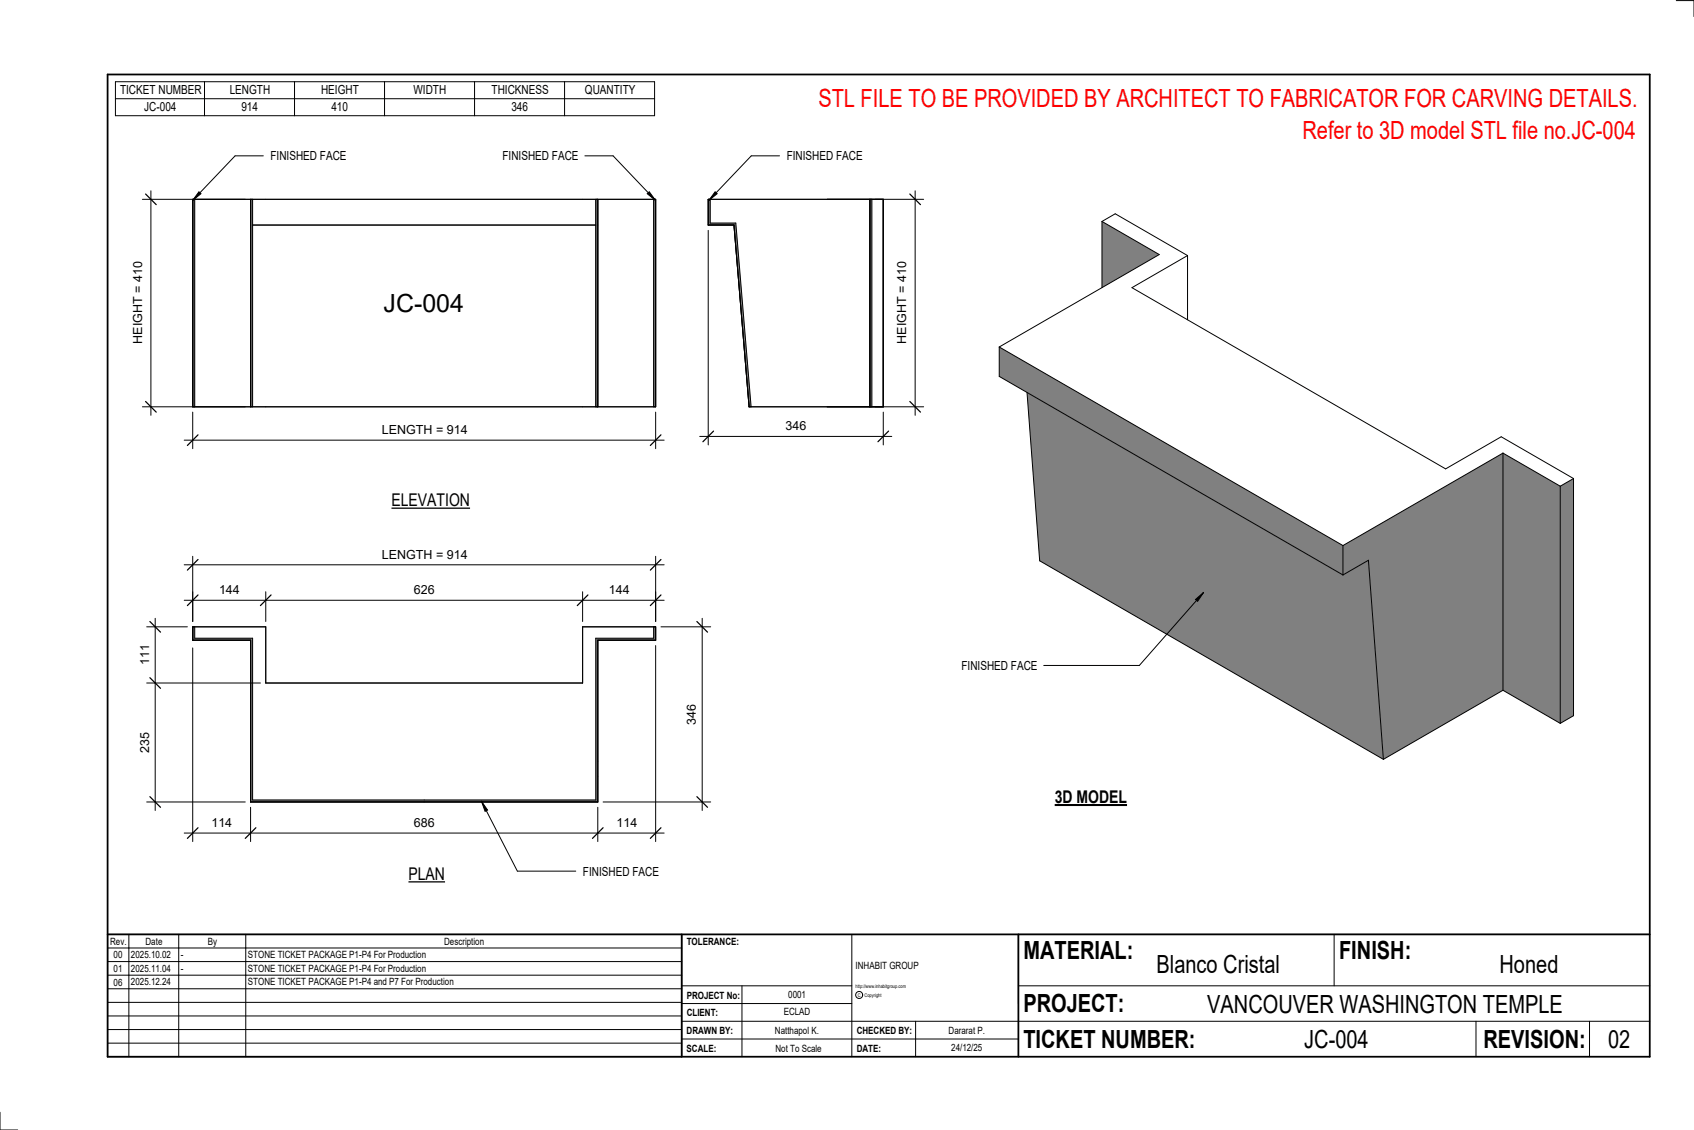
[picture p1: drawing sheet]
<svg xmlns="http://www.w3.org/2000/svg" width="914mm" height="610mm" viewBox="0 0 914 610" stroke-linecap="round" stroke-linejoin="round" font-family="sans-serif">
<path d="M104 338h1v6h31v88h186v-88h31v-6h1v7h-31v88h-188v-88h-31z" fill="#7c7c7c"/>
<path d="M104 338h39v30h171v-30h40v7h-31v88h-188v-88h-31zM105 338v6h31v88h186v-88h31v-6" fill="none" stroke="#000" stroke-width=".54"/>
<path d="M470 108v111h1v-111zM382 108v13h14l8 98h1l-8-99h-14v-12z" fill="#7c7c7c"/>
<path d="M382 108h95v111h-73l-8-98h-14zM383 108v12h14l8 99M470 108v111M471 108v111" fill="none" stroke="#000" stroke-width=".54"/>
<g fill="#7c7c7c">
<path d="M104 108h1v111h-1z"/>
<path d="M135 108h1v111h-1z"/>
<path d="M353 108h1v111h-1z"/>
<path d="M322 108h1v111h-1z"/>
</g>
<path d="M104 108h250v111h-250zM105 108v111M135 108v111M136 108v111M322 108v111M323 108v111M353 108v111M136 121h186" fill="none" stroke="#000" stroke-width=".54"/>
<g fill="#808080">
<path d="M595 119l31 18-31 18z"/>
<path d="M725 294l86-50v128l-64 38-8-108-14 8z"/>
<path d="M811 244l31 18v128l-31-18z"/>
<path d="M842 262l7-4v128l-7 4z"/>
<path d="M554 212l171 98 14-8 8 108-186-107z"/>
<path d="M539 187l186 107v16l-186-107z"/>
</g>
<g fill="none" stroke="#000" stroke-width=".54">
<path d="M595 119l31 18-87 50M595 119l7-4 39 23M595 119v36M641 138l-30 17 169 98 30-17 39 22M641 138v35M539 187l186 107M539 187v16l186 107M554 212l7 91 186 107M811 244l31 18M811 244l-86 50M811 244v128M849 258l-7 4"/>
<path d="M849 258v128l-7 4M842 262v128M725 294v16M725 310l14-8 8 108M104 350v104M354 348v106M811 372l31 18M811 372l-64 38M135 436v18M323 436v18M99 449h260"/>
</g>
<path d="M107 447l-6 5M138 447l-6 5M326 447l-6 5M357 447l-6 5" fill="none" stroke="#000" stroke-width=".67"/>
<g fill="#fff">
<path d="M114 440h11v8h-11z"/>
<path d="M223 440h11v8h-11z"/>
<path d="M333 440h11v8h-11z"/>
</g>
<path d="M104 319v16M143 319v16M314 319v16M354 319v16M99 324h260" fill="none" stroke="#000" stroke-width=".54"/>
<path d="M107 321l-6 6M146 321l-5 6M317 321l-5 6M357 321l-6 6" fill="none" stroke="#000" stroke-width=".67"/>
<g fill="#fff">
<path d="M118 314h11v8h-11z"/>
<path d="M223 314h11v8h-11z"/>
<path d="M329 314h11v8h-11z"/>
</g>
<path d="M99 305h260M104 300v35M354 300v35" fill="none" stroke="#000" stroke-width=".54"/>
<path d="M107 302l-6 6M357 302l-6 6" fill="none" stroke="#000" stroke-width=".67"/>
<path d="M206 295h46v8h-46z" fill="#fff"/>
<path d="M79 338h22M84 334v103M79 368h62M79 433h53" fill="none" stroke="#000" stroke-width=".54"/>
<path d="M81 335l6 6M81 366l6 5M81 430l6 6" fill="none" stroke="#000" stroke-width=".67"/>
<g fill="#fff">
<path d="M74 395h8v11h-8z"/>
<path d="M74 348h8v11h-8z"/>
</g>
<path d="M357 338h27M379 334v103M326 433h58" fill="none" stroke="#000" stroke-width=".54"/>
<path d="M376 335l6 6M376 430l6 6" fill="none" stroke="#000" stroke-width=".67"/>
<path d="M370 380h7v11h-7z" fill="#fff"/>
<path d="M472 108h27M494 103v121M472 219h27" fill="none" stroke="#000" stroke-width=".54"/>
<path d="M491 105l6 5M491 217l6 5" fill="none" stroke="#000" stroke-width=".67"/>
<path d="M483 141h8v44h-8z" fill="#fff"/>
<path d="M382 124v116M378 235h103M477 222v18" fill="none" stroke="#000" stroke-width=".54"/>
<path d="M385 233l-6 5M480 233l-6 5" fill="none" stroke="#000" stroke-width=".67"/>
<path d="M424 226h11v8h-11z" fill="#fff"/>
<path d="M99 237h260M104 222v20M354 222v20" fill="none" stroke="#000" stroke-width=".54"/>
<path d="M107 235l-6 5M357 235l-6 5" fill="none" stroke="#000" stroke-width=".67"/>
<path d="M206 228h46v8h-46z" fill="#fff"/>
<path d="M77 108h55M81 103v121M77 219h55" fill="none" stroke="#000" stroke-width=".54"/>
<path d="M79 105l5 5M79 217l5 5" fill="none" stroke="#000" stroke-width=".67"/>
<g fill="#fff">
<path d="M71 141h7v44h-7z"/>
<path d="M207 156h44v15h-44z"/>
</g>
<g fill="none" stroke="#000" stroke-width=".54">
<path d="M905 0h9v9M460 504v66M720 504v28M891 504h-341v37M368 532h92M401 532v38M550 532h341M368 551h523M368 541h92M494 551v19M797 551v19M858 551v19"/>
<path d="M368 561h182M0 600v10h10"/>
<circle cx="464" cy="537" r="1.9"/>
</g>
<path d="M58 40h833v530h-833zM58 504h833M368 504v66M550 504v66" fill="none" stroke="#000" stroke-width=".96"/>
<g fill="#fff">
<path d="M652 534h192v15h-192z"/>
<path d="M513 562h17v6h-17z"/>
<path d="M425 533h10v6h-10z"/>
<path d="M423 543h15v6h-15z"/>
<path d="M418 553h24v6h-24z"/>
<path d="M624 513h68v15h-68z"/>
<path d="M809 513h33v15h-33z"/>
<path d="M512 553h20v6h-20z"/>
<path d="M704 553h35v15h-35z"/>
<path d="M442 45h443v16h-443z"/>
<path d="M868 553h12v15h-12z"/>
<path d="M61 512h5v6h-5z"/>
<path d="M61 520h5v6h-5z"/>
<path d="M61 527h5v6h-5z"/>
</g>
<path d="M62 44h291v18h-291zM62 53h291M110 44v18M159 44v18M208 44v18M256 44v18M305 44v18" fill="none" stroke="#000" stroke-width=".54"/>
<path d="M211 265h43v10h-43z" fill="#fff"/>
<path d="M211 274h43" fill="none" stroke="#000" stroke-width=".69" stroke-linecap="butt"/>
<path d="M220 466h20v11h-20z" fill="#fff"/>
<path d="M220 476h20" fill="none" stroke="#000" stroke-width=".69" stroke-linecap="butt"/>
<path d="M569 424h40v12h-40z" fill="#fff"/>
<path d="M569 434h39" fill="none" stroke="#000" stroke-width="1.1" stroke-linecap="butt"/>
<path d="M703 63h182v15h-182z" fill="#fff"/>
<g fill="none" stroke="#000" stroke-width=".54">
<path d="M142 84h-15l-23 24M107 103l1 1-4 4zM58 504h310v66h-310zM58 519h310M58 511h310M70 504v66M96 504v66M133 504v66M58 533h310M58 526h310M58 555h310M58 548h310"/>
<path d="M58 541h310M58 563h310"/>
</g>
<path d="M107 103l1 1-4 4z" fill="#000"/>
<path d="M146 80h41v8h-41z" fill="#fff"/>
<path d="M349 104l1-1 4 5z" fill="#000"/>
<path d="M316 84h15l23 24M349 104l1-1 4 5z" fill="none" stroke="#000" stroke-width=".54"/>
<path d="M271 80h41v8h-41z" fill="#fff"/>
<path d="M386 103l1 1-4 4z" fill="#000"/>
<path d="M421 84h-15l-23 24M386 103l1 1-4 4z" fill="none" stroke="#000" stroke-width=".54"/>
<path d="M425 80h40v8h-40z" fill="#fff"/>
<path d="M260 432l3 5-1 1z" fill="#000"/>
<path d="M260 432l3 5-1 1zM260 432l19 38h32" fill="none" stroke="#000" stroke-width=".54"/>
<path d="M315 466h40v8h-40z" fill="#fff"/>
<path d="M650 320l-35 39h-52M645 323l5-3-4 4z" fill="none" stroke="#000" stroke-width=".54"/>
<path d="M645 323l5-3-4 4z" fill="#000"/>
<path d="M519 355h41v8h-41z" fill="#fff"/>
<g font-size="13.5" fill="#f00">
<text x="442" y="58">STL FILE TO BE PROVIDED BY ARCHITECT TO FABRICATOR FOR CARVING DETAILS.</text>
<text x="703" y="75">Refer to 3D model STL file no.JC-004</text>
</g>
<g font-size="13.5">
<text x="207" y="168">JC-004</text>
<text x="552" y="517">MATERIAL:</text>
<text x="723" y="517">FINISH:</text>
<text x="624" y="525">Blanco Cristal</text>
<text x="809" y="525">Honed</text>
<text x="552" y="546">PROJECT:</text>
<text x="652" y="546">VANCOUVER WASHINGTON TEMPLE</text>
<text x="552" y="565">TICKET NUMBER:</text>
<text x="704" y="565">JC-004</text>
<text x="801" y="565">REVISION:</text>
<text x="868" y="565">02</text>
</g>
<g font-size="9.4">
<text x="211" y="273">ELEVATION</text>
<text x="569" y="433">3D MODEL</text>
<text x="220" y="475">PLAN</text>
</g>
<g font-size="6.7">
<text x="65" y="51">TICKET NUMBER</text>
<text x="124" y="51">LENGTH</text>
<text x="173" y="51">HEIGHT</text>
<text x="223" y="51">WIDTH</text>
<text x="265" y="51">THICKNESS</text>
<text x="316" y="51">QUANTITY</text>
<text x="78" y="60">JC-004</text>
<text x="130" y="60">914</text>
<text x="179" y="60">410</text>
<text x="276" y="60">346</text>
<text x="146" y="86">FINISHED FACE</text>
<text x="271" y="86">FINISHED FACE</text>
<text x="425" y="86">FINISHED FACE</text>
<text x="77" y="185" transform="rotate(-90 77 185)">HEIGHT = 410</text>
<text x="489" y="185" transform="rotate(-90 489 185)">HEIGHT = 410</text>
<text x="424" y="232">346</text>
<text x="206" y="234">LENGTH = 914</text>
<text x="206" y="301">LENGTH = 914</text>
<text x="118" y="320">144</text>
<text x="223" y="320">626</text>
<text x="329" y="320">144</text>
<text x="80" y="359" transform="rotate(-90 80 359)">111</text>
<text x="519" y="361">FINISHED FACE</text>
<text x="376" y="391" transform="rotate(-90 376 391)">346</text>
<text x="80" y="406" transform="rotate(-90 80 406)">235</text>
<text x="114" y="446">114</text>
<text x="223" y="446">686</text>
<text x="333" y="446">114</text>
<text x="315" y="472">FINISHED FACE</text>
</g>
<g font-size="5.4">
<text x="59" y="510">Rev.</text>
<text x="79" y="510">Date</text>
<text x="112" y="510">By</text>
<text x="240" y="510">Description</text>
<text x="371" y="510">TOLERANCE:</text>
<text x="61" y="517">00</text>
<text x="71" y="517">2025.10.02</text>
<text x="98" y="517">-</text>
<text x="134" y="517">STONE TICKET PACKAGE P1-P4 For Production</text>
<text x="61" y="525">01</text>
<text x="71" y="524">2025.11.04</text>
<text x="98" y="524">-</text>
<text x="134" y="524">STONE TICKET PACKAGE P1-P4 For Production</text>
<text x="462" y="523">INHABIT GROUP</text>
<text x="61" y="532">06</text>
<text x="71" y="532">2025.12.24</text>
<text x="134" y="532">STONE TICKET PACKAGE P1-P4 and P7 For Production</text>
<text x="371" y="539">PROJECT No:</text>
<text x="425" y="538">0001</text>
<text x="371" y="548">CLIENT:</text>
<text x="423" y="548">ECLAD</text>
<text x="371" y="558">DRAWN BY:</text>
<text x="418" y="558">Natthapol K.</text>
<text x="462" y="558">CHECKED BY:</text>
<text x="512" y="558">Dararat P.</text>
<text x="371" y="567">SCALE:</text>
<text x="419" y="567">Not To Scale</text>
<text x="462" y="567">DATE:</text>
<text x="513" y="567">24/12/25</text>
</g>
<g font-size="2.7">
<text x="462" y="533">http://www.inhabitgroup.com</text>
<text x="463" y="538">C</text>
<text x="467" y="538">Copyright</text>
</g>
</svg>
